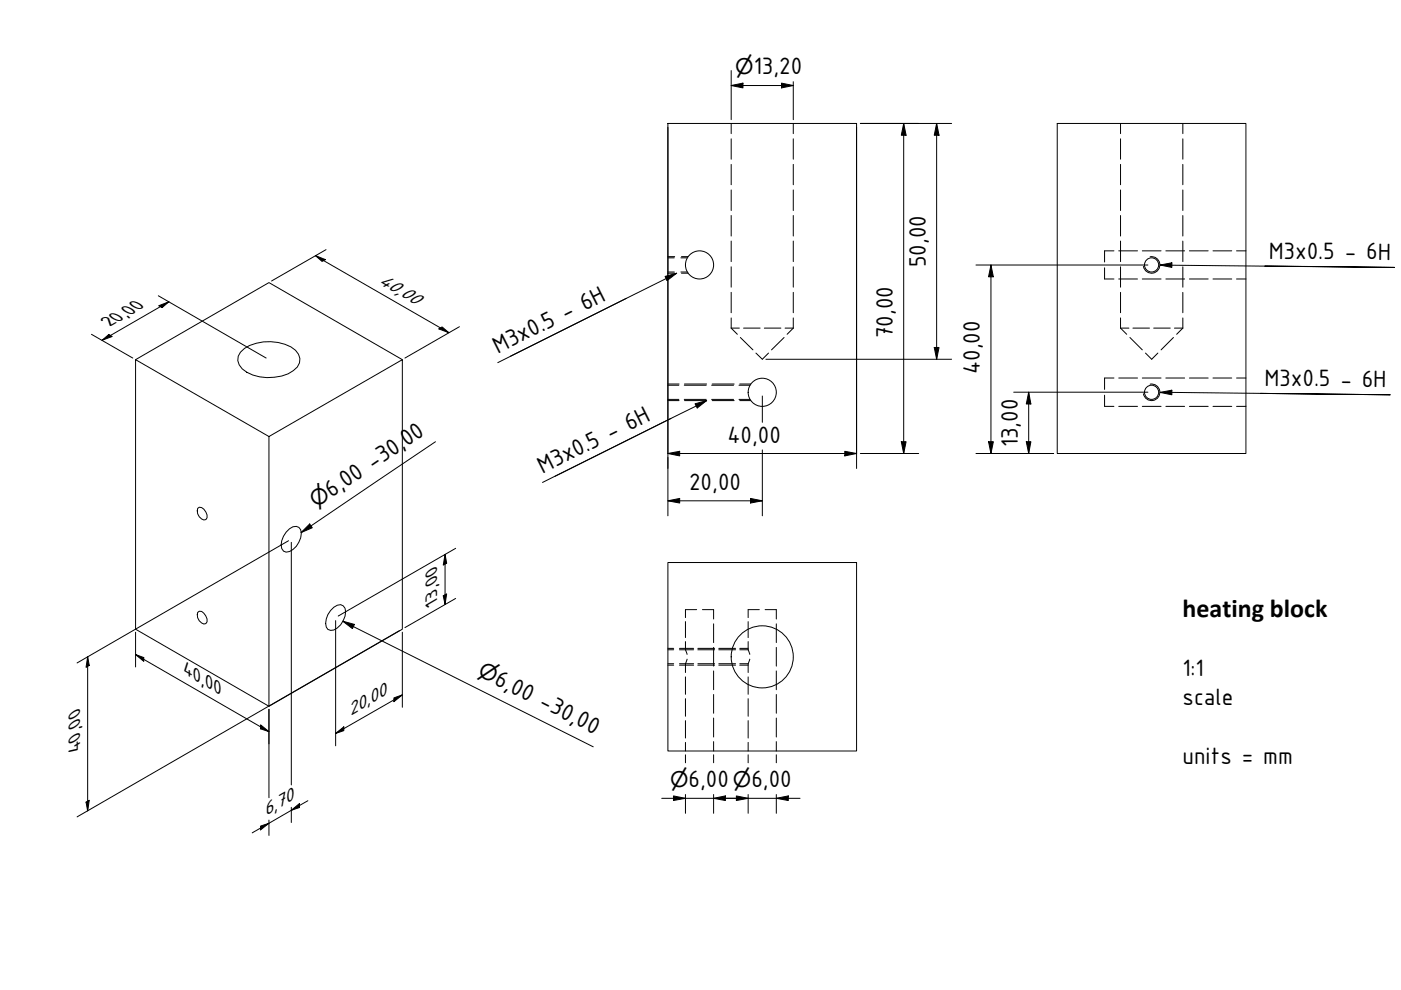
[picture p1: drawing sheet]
<svg xmlns="http://www.w3.org/2000/svg" width="297mm" height="210mm" viewBox="0 0 297 210" stroke-linecap="round" stroke-linejoin="round" font-family="sans-serif">
<!-- layer: Verdeckt (ISO) -->
<g fill="none" stroke="#000" stroke-width=".21">
<path d="M155 26.2v2.1M155 29.4v4.4M155 34.9v4.3M168.2 26.2v2.1M168.2 29.4v4.4M168.2 34.9v4.3M237.6 26.2v2.1M237.6 29.4v4.4M237.6 34.9v4.3M250.8 26.2v2.1M250.8 29.4v4.4M250.8 34.9v4.3"/>
<path d="M141.6 54.7h1.4M141.6 57.7h1.4M141.6 54.4h1.4M141.6 57.9h1.4M144.4 54.7h1.3M144.4 57.7h1.3M144.5 54.4h1.4M144.5 57.9h1.4M155 40.3v4.3M155 45.7v4.4M155 51.1v4.4M155 56.6v4.3"/>
<path d="M168.2 40.3v4.3M168.2 45.7v4.4M168.2 51.1v4.4M168.2 56.6v4.3M234.2 56.8v2.4h2M236.2 53.2h-2v2.4M237.2 59.2h4M237.2 53.2h4M237.6 40.3v4.3M237.6 45.7v4.4M237.6 51.1v4.4M237.6 56.6v4.3"/>
<path d="M242.2 59.2h4M242.2 53.2h4M247.2 59.2h4M247.2 53.2h4M250.8 40.3v4.3M250.8 45.7v4.4M250.8 51.1v4.4M250.8 56.6v4.3M252.2 59.2h4M252.2 53.2h4M257.2 59.2h4M257.2 53.2h4"/>
<path d="M262.2 59.2h2M262.2 53.2h2M155 69.6h1.8M155 69.6l1.3 1.3M155 62v4.3M155 67.4v2.2M157 71.6l2.6 2.6M157.6 69.6h3.6M160.3 74.9l1.3 1.3 1.3-1.3M162.1 69.6h3.5M166.2 71.6l-2.6 2.6M166.5 69.6h1.7"/>
<path d="M168.2 69.6l-1.3 1.3M168.2 62v4.3M168.2 67.4v2.2M237.6 69.6h1.8M237.6 69.6l1.3 1.3M237.6 62v4.3M237.6 67.4v2.2M239.6 71.6l2.6 2.6M240.2 69.6h3.5M242.9 74.9l1.3 1.3 1.3-1.3M244.6 69.6h3.5M248.8 71.6l-2.6 2.6"/>
<path d="M249 69.6h1.8M250.8 69.6l-1.3 1.3M250.8 62v4.3M250.8 67.4v2.2M141.6 81.7h2.3M141.6 84.7h2.3M141.6 81.4h2.4M141.6 84.9h2.4M145.1 81.7h4.6M145.1 84.7h4.6M145.1 81.4h4.7M145.1 84.9h4.7"/>
<path d="M150.9 81.7h4.6M150.9 84.7h4.6M151 81.4h4.7M151 84.9h4.7M156.7 81.7h2.3M156.7 84.7h2.3M156.8 81.4h2.4M156.8 84.9h2.4M234.2 83.8v2.4h2M236.2 80.2h-2v2.4M237.2 86.2h4M237.2 80.2h4"/>
<path d="M242.2 86.2h4M242.2 80.2h4M247.2 86.2h4M247.2 80.2h4M252.2 86.2h4M252.2 80.2h4M257.2 86.2h4M257.2 80.2h4M262.2 86.2h2M262.2 80.2h2M141.6 137.8h1.2M141.6 137.5h1.2"/>
<path d="M144.1 137.8h3M144.1 137.5h3M145.3 136v1.8l.4 .9M145.3 131.8v3.4M145.7 139.8l-.4 .9v1.9M147.7 129.3h-2.4v1.7M148 137.8h3.5M148 137.5h3.5M148.9 129.3h2.4v1.9M151.3 132.3v3.9M151.3 137.3v3.9M152.4 137.8h3.6"/>
<path d="M152.4 137.5h3.6M156.8 137.8h1.8M156.8 137.5h1.8M158.6 137.8l.4 .9M158.6 131.8v3.4M158.6 136v1.8M159 139.8l-.4 .9M161 129.3h-2.4v1.7M162.2 129.3h2.4v1.9M164.6 132.3v3.9M164.6 137.3v3.9M141.6 140.7h1.2"/>
<path d="M141.6 141h1.2M144.1 140.7h3M144.1 141h3M145.3 143.5v3.7M145.3 148.1v3.8M145.3 152.8v3.7M145.3 157.4v1.8M148 140.7h3.5M148 141h3.5M151.3 142.3v3.9M151.3 147.2v4M151.3 152.2v4.1"/>
<path d="M151.3 157.2v2M152.4 140.7h3.6M152.4 141h3.6M156.8 140.7h1.8M156.8 141h1.8M158.6 140.7v1.9M158.6 143.5v3.7M158.6 148.1v3.8M158.6 152.8v3.7M158.6 157.4v1.8M164.6 142.3v3.9M164.6 147.2v4"/>
<path d="M164.6 152.2v4.1M164.6 157.2v2"/>
</g>
<!-- layer: Sichtbar (ISO) -->
<g fill="none" stroke="#000" stroke-width=".21">
<path d="M141.6 26.2h40v70h-40zM224.2 26.2h40v70h-40zM28.7 76.3l28.3-16.4 28.3 16.4M51 74.7a8.9 8.9 0 0 1 8-2.1 5.8 5.8 0 0 1 4.3 2.5 2.57 2.57 0 0 1-1.1 3.5 9.6 9.6 0 0 1-10.8-.4 2.48 2.48 0 0 1-.4-3.5zM57 92.6l28.3-16.3v57.1l-28.3 16.3zM57 92.6l-28.3-16.3v57.1l28.3 16.3M41.9 107.8l.3-.3a1.93 1.93 0 0 1 1.7 2.3l-.3 .4a1.62 1.62 0 0 1-1.8-1.9zM61.4 112.1l.7-.4 .7-.1 .6 .2a2.6 2.6 0 0 1 0 3.1 3.4 3.4 0 0 1-2.7 2.2 1.67 1.67 0 0 1-1-2.4l.4-1zM141.6 119.3h40v39.9h-40zM41.9 129.9l.3-.3a1.93 1.93 0 0 1 1.7 2.2l-.3 .4a1.62 1.62 0 0 1-1.8-1.9zM70.1 129.4a2.05 2.05 0 0 1 2.7-.9 2.6 2.6 0 0 1 0 3.1 3.3 3.3 0 0 1-2.7 2.1l-.6-.3a2.79 2.79 0 0 1 0-3.1z"/>
<circle cx="148.3" cy="56.2" r="2.98"/>
<circle cx="244.2" cy="56.2" r="1.5"/>
<circle cx="161.6" cy="83.2" r="2.98"/>
<circle cx="244.2" cy="83.2" r="1.5"/>
<circle cx="161.6" cy="139.3" r="6.6"/>
</g>
<!-- layer: Sichtbar schmal (ISO) -->
<path d="M243.9 54.4a1.76 1.76 0 0 1 2 1.5 1.76 1.76 0 0 1-1.4 2 1.76 1.76 0 0 1-2.1-1.4M243.9 81.4a1.76 1.76 0 0 1 2 1.5 1.76 1.76 0 0 1-1.4 2 1.76 1.76 0 0 1-2.1-1.4" fill="none" stroke="#000" stroke-width=".21"/>
<g fill="none" stroke="#000" stroke-width=".21">
<path d="M155 18.1l2.5-.5v1zM155 18.1h13.2M155 15v10.4M165.7 17.6l2.5 .5-2.5 .5zM168.2 17.3v8.1M141.6 27v82.4M181.6 27v72.3M182.4 26.2h19.4M191.6 26.2l.5 2.5h-1zM191.6 26.2v70M198.6 26.2l.5 2.5h-1zM198.6 26.2v50"/>
<path d="M66.9 54.2l2.1 .8-.7 .4zM66.9 54.2l28.3 16.3M69.1 52.9l-11.5 6.7M206.9 56.2h36.5M210.1 56.2l.5 2.5h-1zM210.1 56.2v40M19.4 70.9l8.8 5M21.6 72.2l1.5-1.3 .7 .4zM33.6 62.7l22.8 13.2M33.7 64.8l2.1-.8-1.4 1.2zM35.8 64l-14.2 8.2M93 69.7l.7-.4 1.5 1.2z"/>
<path d="M97.4 69.3l-11.5 6.6M162.4 76.2h39.4M198.1 73.7h1l-.5 2.5zM141.6 96.2l2.5-.5v1zM141.6 96.2h40M161.6 84v5.5M161.6 95.4v14M179.1 95.7l2.5 .5-2.5 .5zM182.4 96.2h12.4M191.1 93.7h1l-.5 2.5zM206.9 96.2h16.5M209.6 93.7h1l-.5 2.5z"/>
<path d="M214.9 83.2h28.5M217.6 93.7h1l-.5 2.5zM218.1 83.2l.5 2.5h-1zM218.1 83.2v13M61.2 114.7l-44.9 25.9M61.8 115v51.4M94.4 117.5l.3 1.9-.7 .4zM94.4 117.5v10.7M96.6 116.3l-24.9 14.3M141.6 106.2l2.5-.5v1zM141.6 106.2h20M159.1 105.7l2.5 .5-2.5 .5z"/>
<path d="M18.6 139.2l.3 1.9-.7 .4zM18.6 139.2v32.7M28.7 138.8l1.8 .6v.8zM28.7 138.8l28.3 16.3M28.7 134v7.4M71.2 131.6v26.5M84.7 133.7l-68.4 39.5M85.3 134v16M94 126.3l.7-.4-.3 2.3zM96.6 126.9l-10.7 6.2M55.2 153.7l1.8 1.4-1.8-.6zM57 150.4v18.7"/>
<path d="M71.2 155.5l1.7-1.4v.8zM83.5 148l1.8-.7-1.8 1.5zM85.3 147.3l-14.1 8.2M18.2 170.1l.7-.4-.3 2.2zM55.2 175.1l1.8-.5-1.8 1.4zM57 173.9v3.2M61.8 171.8l1.7-1.4v.8zM61.8 171.2v3.2M65.3 169.8l-11.8 6.8M140.3 169.3h29.3M142.8 168.8l2.5 .5-2.5 .4zM145.3 160v1.7"/>
<path d="M145.3 168.5v3.9M151.3 169.3l2.5-.5v.9zM151.3 160v1.7M151.3 168.5v3.9M156.1 168.8l2.5 .5-2.5 .4zM158.6 160v1.7M158.6 168.5v3.9M164.6 169.3l2.5-.5v.9zM164.6 160v1.7M164.6 168.5v3.9"/>
</g>
<g fill="#000">
<path d="M155 18.1l2.5-.5v1z" fill-rule="evenodd"/>
<path d="M165.7 17.6l2.5 .5-2.5 .5z" fill-rule="evenodd"/>
<path d="M191.6 26.2l.5 2.5h-1z" fill-rule="evenodd"/>
<path d="M198.6 26.2l.5 2.5h-1z" fill-rule="evenodd"/>
<path d="M66.9 54.2l2.1 .8-.7 .4z" fill-rule="evenodd"/>
<path d="M210.1 56.2l.5 2.5h-1z" fill-rule="evenodd"/>
<path d="M21.6 72.2l1.5-1.3 .7 .4z" fill-rule="evenodd"/>
<path d="M33.7 64.8l2.1-.8-1.4 1.2z" fill-rule="evenodd"/>
<path d="M93 69.7l.7-.4 1.5 1.2z" fill-rule="evenodd"/>
<path d="M198.1 73.7h1l-.5 2.5z" fill-rule="evenodd"/>
<path d="M141.6 96.2l2.5-.5v1z" fill-rule="evenodd"/>
<path d="M179.1 95.7l2.5 .5-2.5 .5z" fill-rule="evenodd"/>
<path d="M191.1 93.7h1l-.5 2.5z" fill-rule="evenodd"/>
<path d="M209.6 93.7h1l-.5 2.5z" fill-rule="evenodd"/>
<path d="M217.6 93.7h1l-.5 2.5z" fill-rule="evenodd"/>
<path d="M218.1 83.2l.5 2.5h-1z" fill-rule="evenodd"/>
<path d="M94.4 117.5l.3 1.9-.7 .4z" fill-rule="evenodd"/>
<path d="M141.6 106.2l2.5-.5v1z" fill-rule="evenodd"/>
<path d="M159.1 105.7l2.5 .5-2.5 .5z" fill-rule="evenodd"/>
<path d="M28.7 138.8l1.8 .6v.8z" fill-rule="evenodd"/>
<path d="M94 126.3l.7-.4-.3 2.3z" fill-rule="evenodd"/>
<path d="M18.6 139.2l.3 1.9-.7 .4z" fill-rule="evenodd"/>
<path d="M55.2 153.7l1.8 1.4-1.8-.6z" fill-rule="evenodd"/>
<path d="M71.2 155.5l1.7-1.4v.8z" fill-rule="evenodd"/>
<path d="M83.5 148l1.8-.7-1.8 1.5z" fill-rule="evenodd"/>
<path d="M18.2 170.1l.7-.4-.3 2.2z" fill-rule="evenodd"/>
<path d="M55.2 175.1l1.8-.5-1.8 1.4z" fill-rule="evenodd"/>
<path d="M61.8 171.8l1.7-1.4v.8z" fill-rule="evenodd"/>
<path d="M142.8 168.8l2.5 .5-2.5 .4z" fill-rule="evenodd"/>
<path d="M151.3 169.3l2.5-.5v.9z" fill-rule="evenodd"/>
<path d="M156.1 168.8l2.5 .5-2.5 .4z" fill-rule="evenodd"/>
<path d="M164.6 169.3l2.5-.5v.9z" fill-rule="evenodd"/>
</g>
<!-- layer: Symbol (ISO) -->
<g fill="none" stroke="#000" stroke-width=".21">
<path d="M141 58.6l2.5-.7-2.1 1.6zM143.5 57.9l-35.3 17.6M246 56.2l2.5-.5v1zM246 56.2l49.7 .5-27.5-.3M132.8 63.3l-27.3 13.6M92.3 93.7l-28.5 19.2M142.3 88.7l-27.3 13.6M147.4 85.6l2.4-.7-2 1.6zM149.8 84.9l-32.1 16.1M246 83.2l2.5-.5v1zM246 83.2l48.8 .5-27.5-.3M63.8 112.9l1.9-1.8 .5 .8z"/>
<path d="M72.7 131.7l2.4 .7-.4 .9zM72.7 131.7l53.1 26.6"/>
</g>
<g fill="#000">
<path d="M141 58.6l2.5-.7-2.1 1.6z" fill-rule="evenodd"/>
<path d="M246 56.2l2.5-.5v1z" fill-rule="evenodd"/>
<path d="M147.4 85.6l2.4-.7-2 1.6z" fill-rule="evenodd"/>
<path d="M246 83.2l2.5-.5v1z" fill-rule="evenodd"/>
<path d="M63.8 112.9l1.9-1.8 .5 .8z" fill-rule="evenodd"/>
<path d="M72.7 131.7l2.4 .7-.4 .9z" fill-rule="evenodd"/>
</g>
<text font-size="5.5" x="250.7" y="130.7">heating block</text>
<g font-size="5.4">
<text x="159.8" y="15.7">13,20</text>
<text x="196.3" y="56.7" transform="rotate(-90 196.3 56.7)">50,00</text>
<text x="269" y="54.8" transform="rotate(1 269 54.8)">M3x0.5 - 6H</text>
<text x="189.3" y="71.7" transform="rotate(-90 189.3 71.7)">70,00</text>
<text x="105.5" y="75.1" transform="rotate(-27 105.5 75.1)">M3x0.5 - 6H</text>
<text x="207.8" y="79.3" transform="rotate(-90 207.8 79.3)">40,00</text>
<text x="268.1" y="81.8" transform="rotate(1 268.1 81.8)">M3x0.5 - 6H</text>
<text x="154.2" y="93.9">40,00</text>
<text x="215.8" y="94.8" transform="rotate(-90 215.8 94.8)">13,00</text>
<text x="115" y="100.5" transform="rotate(-27 115 100.5)">M3x0.5 - 6H</text>
<text x="70.3" y="105.6" transform="rotate(-34 70.3 105.6)">6,00 -30,00</text>
<text x="146.1" y="103.9">20,00</text>
<text x="250.7" y="143.3">1:1</text>
<text x="104.6" y="145" transform="rotate(27 104.6 145)">6,00 -30,00</text>
<text x="250.7" y="149.5">scale</text>
<text x="250.7" y="162">units = mm</text>
<text x="146" y="166.8">6,00</text>
<text x="159.3" y="166.8">6,00</text>
</g>
<g font-size="4.6">
<text x="155.9" y="15.7">⌀</text>
<text x="67" y="107.8" transform="rotate(-34 67 107.8)">⌀</text>
<text x="101.1" y="143.2" transform="rotate(27 101.1 143.2)">⌀</text>
<text x="142.1" y="166.8">⌀</text>
<text x="155.4" y="166.8">⌀</text>
</g>
<g font-size="4.4">
<text x="80.1" y="60" transform="rotate(30 80.1 60)">40,00</text>
<text x="23.2" y="69.4" transform="rotate(-30 23.2 69.4)">20,00</text>
<text x="92.7" y="128" transform="rotate(-90 92.7 128)">13,00</text>
<text x="38.9" y="142.8" transform="rotate(30 38.9 142.8)">40,00</text>
<text x="74.3" y="151.8" transform="rotate(-30 74.3 151.8)">20,00</text>
<text x="17" y="159.1" transform="rotate(-90 17 159.1)">40,00</text>
<text x="56.3" y="173" transform="rotate(-30 56.3 173)">6,70</text>
</g>
</svg>
